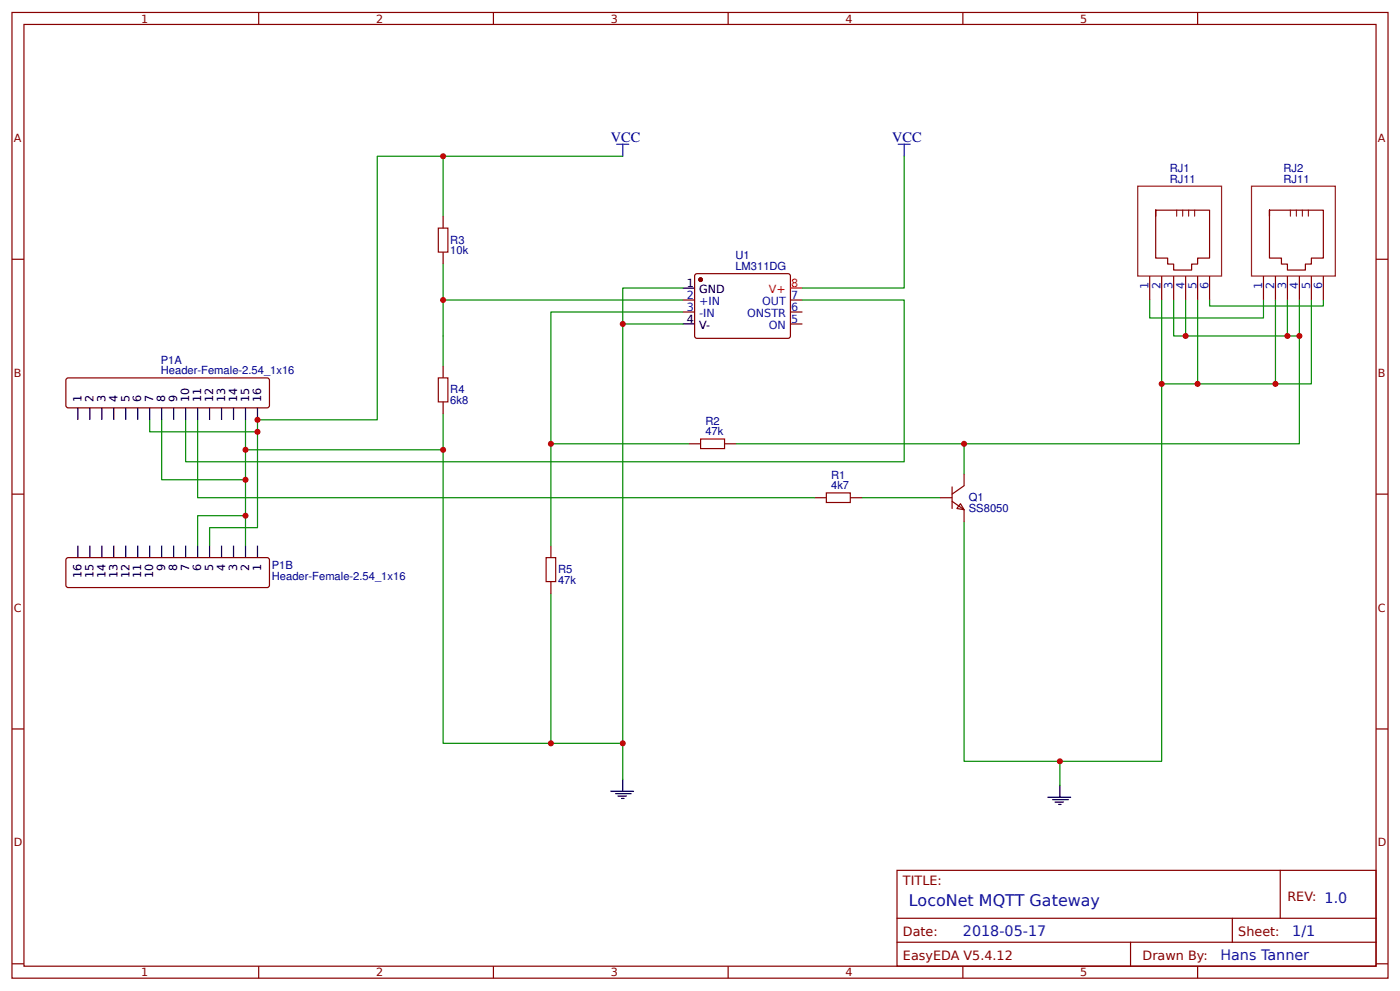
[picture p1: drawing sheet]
<svg xmlns="http://www.w3.org/2000/svg" width="309mm" height="219mm" viewBox="0 0 309 219" stroke-linecap="round" stroke-linejoin="round" font-family="sans-serif">
<g fill="none" stroke="#800" stroke-width=".26">
<path d="M2.6 2.8h304.1v213.2h-304.1zM5.3 5.4h298.7v208h-298.7zM57.1 2.8v2.6M109 2.8v2.6M160.9 2.8v2.6M212.7 2.8v2.6M264.6 2.8v2.6M2.6 57.3h2.7M97.9 47.7v2.7M97.9 55.7v2.6M255.3 46.4h11.9v10.6h-2.6v1.3h-1.3v1.3h-4v-1.3h-1.3v-1.3h-2.7v-10.6v1.3M280.5 46.4h11.9v10.6h-2.7v1.3h-1.3v1.3h-4v-1.3h-1.3v-1.3h-2.6v-10.6v1.3"/>
<path d="M304 57.3h2.7M150.8 66.3h2.7M150.8 68.9h2.7M153.7 60.5h20.7l.2 .5v13.5l-.5 .2-20.4-.1-.2-.4v-13.2zM174.6 66.3h2.7M174.6 68.9h2.7M174.6 71.5h2.7M254 61v5.3M256.6 61v5.3M259.3 61v5.3M261.9 61v5.3M264.6 61v5.3"/>
<path d="M267.2 61v5.3M279.1 61v5.3M281.8 61v5.3M284.4 61v5.3M287.1 61v5.3M289.7 61v5.3M292.4 61v5.3M14.8 83.5l44.2-.1 .5 .3v.3v5.5v.3l-.5 .3h-43.9l-.3-.1-.2-.5v-5.5zM97.9 80.8v2.6M97.9 88.7v2.7M152.1 98h2.7M160.1 98h2.6"/>
<path d="M2.6 109.1h2.7M179.9 109.9h2.7M187.9 109.9h2.6M207.7 109.9h2.6M210.3 110.7l2.7 1.9v2.6M210.3 107.5v4.8M212.2 111.2l.8 1.4-1.6-.3zM213 104.6v2.7l-2.7 1.8M304 109.1h2.7M14.6 123.4l.5-.3h43.9l.5 .3v.3v5.5v.3l-.5 .3h-43.9l-.3-.1-.2-.5zM121.7 120.5v2.6M121.7 128.4v2.7"/>
<path d="M2.6 161h2.7M304 161h2.7M198.2 192.2h105.8v21.2h-105.8zM282.8 192.2v10.6M2.6 212.8h2.7M57.1 213.4v2.6M109 213.4v2.6M160.9 213.4v2.6M198.2 202.8h105.8M198.2 208.1h105.8M212.7 213.4v2.6M249.8 208.1v5.3"/>
<path d="M264.6 213.4v2.6M272.3 202.8v5.3M304 212.8h2.7"/>
</g>
<circle cx="154.8" cy="61.8" r=".4" fill="#800" stroke="#800" stroke-width=".26"/>
<g fill="none" stroke="#000" stroke-width=".26">
<path d="M150.8 63.6h2.7M150.8 71.5h2.7M17.2 90.1v2.6M19.8 90.1v2.6M22.5 90.1v2.6M25.1 90.1v2.6M27.8 90.1v2.6M30.4 90.1v2.6M33.1 90.1v2.6M35.7 90.1v2.6M38.4 90.1v2.6M41 90.1v2.6"/>
<path d="M43.7 90.1v2.6M46.3 90.1v2.6M48.9 90.1v2.6M51.6 90.1v2.6M54.2 90.1v2.6M56.9 90.1v2.6M17.2 120.5v2.6M19.8 120.5v2.6M22.5 120.5v2.6M25.1 120.5v2.6M27.8 120.5v2.6M30.4 120.5v2.6"/>
<path d="M33.1 120.5v2.6M35.7 120.5v2.6M38.4 120.5v2.6M41 120.5v2.6M43.7 120.5v2.6M46.3 120.5v2.6M48.9 120.5v2.6M51.6 120.5v2.6M54.2 120.5v2.6M56.9 120.5v2.6M134.9 174.7h5.1M136 175.3h3.4"/>
<path d="M136.5 175.8h1.9M137.3 176.3h.5M137.6 172.1v2.6M231.5 176.1h5M232.6 176.6h3.4M233.1 177.1h1.8M233.9 177.6h.5M234.2 173.4v2.7"/>
</g>
<path d="M174.6 63.6h2.7" fill="none" stroke="#f00" stroke-width=".26"/>
<path d="M136.3 31.9h2.6M137.6 31.9v2.6M198.4 31.9h2.7M199.8 31.9v2.6" fill="none" stroke="#00f" stroke-width=".26"/>
<path d="M251.4 41.1h18.5v19.9h-18.5zM260 46.4v1.3M261.3 46.4v1.3M262.6 46.4v1.3M263.9 46.4v1.3M276.5 41.1h18.5v19.9h-18.5zM285.1 46.4v1.3M286.4 46.4v1.3M287.7 46.4v1.3M289.1 46.4v1.3" fill="none" stroke="#8d2323" stroke-width=".26"/>
<g fill="none" stroke="#080" stroke-width=".26">
<path d="M97.9 34.5h-14.6v58.2h-26.4v2.7h-23.8v-2.7M137.6 34.5h-39.7v13.2M199.8 34.5v29.1h-22.5M97.9 58.3v22.5M97.9 66.3h52.9M137.6 71.5h13.2M150.8 63.6h-13.2v108.5M150.8 68.9h-29.1v51.6M177.3 66.3h22.5v35.7h-158.8v-9.3M254 66.3v3.9h25.1v-3.9M256.6 66.3v101.8h-22.4M259.3 66.3v7.9h25.1v-7.9"/>
<path d="M261.9 66.3v7.9M264.6 66.3v18.5h-8M267.2 66.3v1.3h25.2v-1.3M281.8 66.3v18.5h-17.2M284.4 74.2h2.7M287.1 66.3v31.7h-124.4M289.7 66.3v18.5h-7.9M35.7 92.7v13.2h18.5M43.7 92.7v17.2h136.2M54.2 92.7v6.6h43.7M54.2 99.3v21.2M56.9 95.4v21.1h-10.6v4"/>
<path d="M97.9 91.4v72.7h39.7M121.7 98h30.4M213 98v6.6M54.2 113.9h-10.5v6.6M190.5 109.9h17.2M213 115.2v52.9h21.2v5.3M121.7 131.1v33"/>
</g>
<path d="M96.8 50.4h2.2v5.3h-2.2zM96.8 83.4h2.2v5.3h-2.2zM154.8 96.9h5.3v2.2h-5.3zM182.6 108.8h5.3v2.2h-5.3zM120.6 123.1h2.2v5.3h-2.2z" fill="none" stroke="#a00000" stroke-width=".26"/>
<g fill="#c00">
<circle cx="234.2" cy="168.1" r=".66"/>
<circle cx="256.6" cy="84.8" r=".66"/>
<circle cx="56.9" cy="92.7" r=".66"/>
<circle cx="287.1" cy="74.2" r=".66"/>
<circle cx="284.4" cy="74.2" r=".66"/>
<circle cx="281.8" cy="84.8" r=".66"/>
<circle cx="54.2" cy="113.9" r=".66"/>
<circle cx="97.9" cy="34.5" r=".66"/>
<circle cx="97.9" cy="66.3" r=".66"/>
<circle cx="121.7" cy="98" r=".66"/>
<circle cx="137.6" cy="164.1" r=".66"/>
<circle cx="137.6" cy="71.5" r=".66"/>
<circle cx="121.7" cy="164.1" r=".66"/>
<circle cx="97.9" cy="99.3" r=".66"/>
<circle cx="54.2" cy="99.3" r=".66"/>
<circle cx="54.2" cy="105.9" r=".66"/>
<circle cx="56.9" cy="95.4" r=".66"/>
<circle cx="213" cy="98" r=".66"/>
<circle cx="264.6" cy="84.8" r=".66"/>
<circle cx="261.9" cy="74.2" r=".66"/>
</g>
<text font-size="3.5" fill="#00f" x="200.8" y="200.1">LocoNet MQTT Gateway</text>
<g font-size="3.2" fill="#000080">
<text x="134.9" y="31.3">VCC</text>
<text x="197.1" y="31.3">VCC</text>
</g>
<g font-size="3.2" fill="#00f">
<text x="212.7" y="206.7">2018-05-17</text>
<text x="285.5" y="206.7">1/1</text>
<text x="269.6" y="212">Hans Tanner</text>
</g>
<g font-size="2.8" fill="#800">
<text x="199.5" y="195.4">TITLE:</text>
<text x="284.4" y="199.1">REV: 1.0</text>
<text x="199.5" y="206.7">Date:</text>
<text x="273.6" y="206.7">Sheet:</text>
<text x="199.5" y="212">EasyEDA V5.4.12</text>
<text x="252.4" y="212">Drawn By:</text>
</g>
<g font-size="2.5" fill="#800">
<text x="31.2" y="5">1</text>
<text x="83.1" y="5">2</text>
<text x="134.9" y="5">3</text>
<text x="186.8" y="5">4</text>
<text x="238.7" y="5">5</text>
<text x="3" y="31.3">A</text>
<text x="304.4" y="31.3">A</text>
<text x="3" y="83.2">B</text>
<text x="304.4" y="83.2">B</text>
<text x="3" y="135">C</text>
<text x="304.4" y="135">C</text>
<text x="3" y="186.9">D</text>
<text x="304.4" y="186.9">D</text>
<text x="31.2" y="215.6">1</text>
<text x="83.1" y="215.6">2</text>
<text x="134.9" y="215.6">3</text>
<text x="186.8" y="215.6">4</text>
<text x="238.7" y="215.6">5</text>
</g>
<g font-size="2.5" fill="#000080">
<text x="258.4" y="37.9">RJ1</text>
<text x="258.4" y="40.3">RJ11</text>
<text x="283.6" y="37.9">RJ2</text>
<text x="283.6" y="40.3">RJ11</text>
<text x="99.5" y="53.8">R3</text>
<text x="99.5" y="56.2">10k</text>
<text x="162.5" y="59.6">LM311DG</text>
<text x="162.5" y="57.3">U1</text>
<text x="35.5" y="82.7">Header-Female-2.54_1x16</text>
<text x="35.5" y="80.3">P1A</text>
<text x="99.5" y="89.3">6k8</text>
<text x="99.5" y="86.9">R4</text>
<text x="155.8" y="93.8">R2</text>
<text x="155.8" y="96.1">47k</text>
<text x="183.6" y="105.7">R1</text>
<text x="183.6" y="108.1">4k7</text>
<text x="214" y="113.1">SS8050</text>
<text x="214" y="110.7">Q1</text>
<text x="60.1" y="125.7">P1B</text>
<text x="60.1" y="128">Header-Female-2.54_1x16</text>
<text x="123.3" y="129">47k</text>
<text x="123.3" y="126.6">R5</text>
</g>
<g font-size="2.5">
<text x="151.8" y="63.3">1</text>
<text x="154.4" y="64.7">GND</text>
<text x="151.8" y="71.3">4</text>
<text x="154.4" y="72.6">V-</text>
<text x="18" y="88.7" transform="rotate(-90 18 88.7)">1</text>
<text x="20.6" y="88.7" transform="rotate(-90 20.6 88.7)">2</text>
<text x="23.3" y="88.7" transform="rotate(-90 23.3 88.7)">3</text>
<text x="25.9" y="88.7" transform="rotate(-90 25.9 88.7)">4</text>
<text x="28.6" y="88.7" transform="rotate(-90 28.6 88.7)">5</text>
<text x="31.2" y="88.7" transform="rotate(-90 31.2 88.7)">6</text>
<text x="33.9" y="88.7" transform="rotate(-90 33.9 88.7)">7</text>
<text x="36.5" y="88.7" transform="rotate(-90 36.5 88.7)">8</text>
<text x="39.2" y="88.7" transform="rotate(-90 39.2 88.7)">9</text>
<text x="41.8" y="88.7" transform="rotate(-90 41.8 88.7)">10</text>
<text x="44.4" y="88.7" transform="rotate(-90 44.4 88.7)">11</text>
<text x="47.1" y="88.7" transform="rotate(-90 47.1 88.7)">12</text>
<text x="49.7" y="88.7" transform="rotate(-90 49.7 88.7)">13</text>
<text x="52.4" y="88.7" transform="rotate(-90 52.4 88.7)">14</text>
<text x="55" y="88.7" transform="rotate(-90 55 88.7)">15</text>
<text x="57.7" y="88.7" transform="rotate(-90 57.7 88.7)">16</text>
<text x="18" y="127.6" transform="rotate(-90 18 127.6)">16</text>
<text x="20.6" y="127.6" transform="rotate(-90 20.6 127.6)">15</text>
<text x="23.3" y="127.6" transform="rotate(-90 23.3 127.6)">14</text>
<text x="25.9" y="127.6" transform="rotate(-90 25.9 127.6)">13</text>
<text x="28.6" y="127.6" transform="rotate(-90 28.6 127.6)">12</text>
<text x="31.2" y="127.6" transform="rotate(-90 31.2 127.6)">11</text>
<text x="33.9" y="127.6" transform="rotate(-90 33.9 127.6)">10</text>
<text x="36.5" y="126" transform="rotate(-90 36.5 126)">9</text>
<text x="39.2" y="126" transform="rotate(-90 39.2 126)">8</text>
<text x="41.8" y="126" transform="rotate(-90 41.8 126)">7</text>
<text x="44.4" y="126" transform="rotate(-90 44.4 126)">6</text>
<text x="47.1" y="126" transform="rotate(-90 47.1 126)">5</text>
<text x="49.7" y="126" transform="rotate(-90 49.7 126)">4</text>
<text x="52.4" y="126" transform="rotate(-90 52.4 126)">3</text>
<text x="55" y="126" transform="rotate(-90 55 126)">2</text>
<text x="57.7" y="126" transform="rotate(-90 57.7 126)">1</text>
</g>
<g font-size="2.5" fill="#00f">
<text x="151.8" y="66">2</text>
<text x="174.8" y="66">7</text>
<text x="253.7" y="63.9" transform="rotate(-90 253.7 63.9)">1</text>
<text x="256.4" y="63.9" transform="rotate(-90 256.4 63.9)">2</text>
<text x="259" y="63.9" transform="rotate(-90 259 63.9)">3</text>
<text x="261.7" y="63.9" transform="rotate(-90 261.7 63.9)">4</text>
<text x="264.3" y="63.9" transform="rotate(-90 264.3 63.9)">5</text>
<text x="267" y="63.9" transform="rotate(-90 267 63.9)">6</text>
<text x="278.9" y="63.9" transform="rotate(-90 278.9 63.9)">1</text>
<text x="281.5" y="63.9" transform="rotate(-90 281.5 63.9)">2</text>
<text x="284.2" y="63.9" transform="rotate(-90 284.2 63.9)">3</text>
<text x="286.8" y="63.9" transform="rotate(-90 286.8 63.9)">4</text>
<text x="289.5" y="63.9" transform="rotate(-90 289.5 63.9)">5</text>
<text x="292.1" y="63.9" transform="rotate(-90 292.1 63.9)">6</text>
<text x="151.8" y="68.6">3</text>
<text x="154.4" y="67.3">+IN</text>
<text x="154.4" y="70">-IN</text>
<text x="165.1" y="70">ONSTR</text>
<text x="168.4" y="67.3">OUT</text>
<text x="174.8" y="71.3">5</text>
<text x="174.8" y="68.6">6</text>
<text x="169.9" y="72.6">ON</text>
</g>
<g font-size="2.5" fill="#f00">
<text x="169.9" y="64.7">V+</text>
<text x="174.8" y="63.3">8</text>
</g>
</svg>
